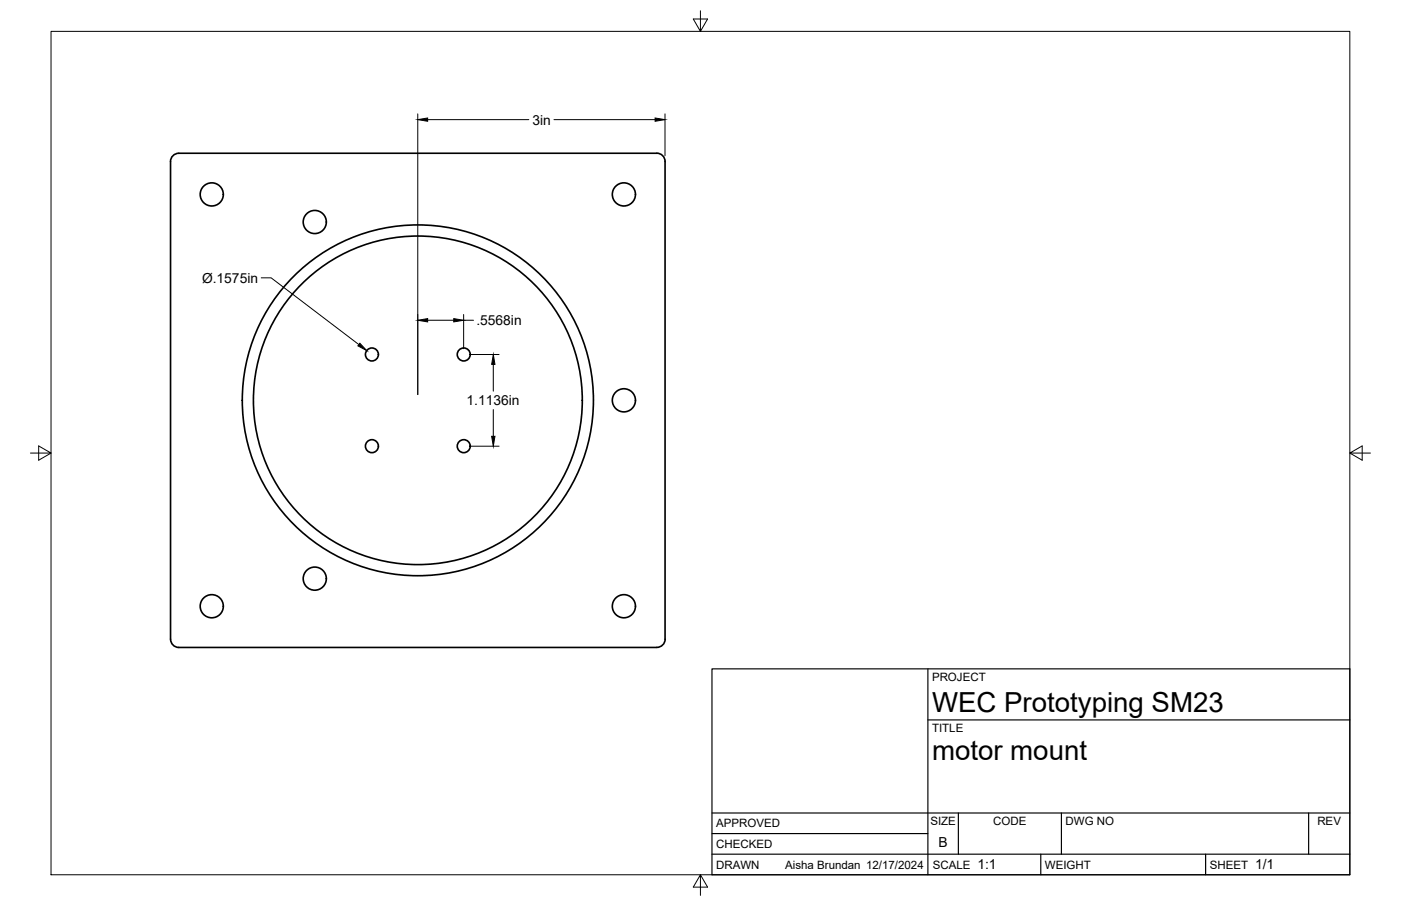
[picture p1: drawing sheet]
<svg xmlns="http://www.w3.org/2000/svg" width="432mm" height="279mm" viewBox="0 0 432 279" stroke-linecap="round" stroke-linejoin="round" font-family="sans-serif">
<!-- layer: Visible -->
<g fill="none" stroke="#000" stroke-width=".51">
<path d="M205 197.1a2.54 2.54 0 0 1-2.6 2.5l-147.3 .1a2.54 2.54 0 0 1-2.5-2.6v-147.3a2.54 2.54 0 0 1 2.5-2.5h147.3a2.5 2.5 0 0 1 2.6 2.5v147.3"/>
<circle cx="65.3" cy="60" r="3.6"/>
<circle cx="192.3" cy="60" r="3.6"/>
<circle cx="97" cy="68.5" r="3.6"/>
<circle cx="114.6" cy="109.3" r="2"/>
<circle cx="142.9" cy="109.3" r="2"/>
<circle cx="114.6" cy="137.6" r="2"/>
<circle cx="128.8" cy="123.5" r="54.1"/>
<circle cx="128.8" cy="123.5" r="50.7"/>
<circle cx="142.9" cy="137.6" r="2"/>
<circle cx="192.3" cy="123.5" r="3.6"/>
<circle cx="97" cy="178.4" r="3.6"/>
<circle cx="65.3" cy="187" r="3.6"/>
<circle cx="192.3" cy="187" r="3.6"/>
</g>
<!-- layer: Border -->
<path d="M15.7 9.7h400.3v260.1h-400.3zM215.9 3.3v6.4l-2.2-3.8h4.4l-2.2 3.8M9.4 139.7h6.3l-3.8-2.2v4.4l3.8-2.2M416 139.7l3.8 2.2v-4.4l-3.8 2.2h6.4M215.9 269.8l2.2 3.8h-4.4l2.2-3.8v6.3" fill="none" stroke="#000" stroke-width=".31"/>
<!-- layer: Titleblock -->
<path d="M219.4 206.3h196.6v63.5h-196.6zM286 206.3v63.5M286 222h130M219.4 257.1h66.6M219.4 250.7h196.6M295.4 250.7v12.7M327.1 250.7v12.7M403.3 250.7v12.7M219.4 263.4h196.6M320.8 263.4v6.4M371.6 263.4v6.4" fill="none" stroke="#000" stroke-width=".36"/>
<!-- layer: FD_Dimensions -->
<path d="M128.8 35.1v86.6M131.8 36.9h31.2M170.7 36.9h31.2M205 35.1v12.9M80.5 85.7h3.1l27 20.6M131.8 98.8h8M142.9 97v10.5M142.9 98.8h3M144.7 109.3h9.1M152 112.4v8.2M144.7 137.6h9.1M152 126.3v8.3" fill="none" stroke="#000" stroke-width=".31"/>
<path d="M128.8 36.9l3-.5v1zM201.9 36.4l3.1 .5-3.1 .5zM128.8 98.8l3-.5v1zM139.8 98.3l3.1 .5-3.1 .5zM110.9 105.9l2.1 2.2-2.7-1.4zM152 109.3l.5 3.1h-1zM151.5 134.6h1l-.5 3z" fill="#000" stroke="#000" stroke-width=".31"/>
<g font-size="8.5">
<text x="287.3" y="219.5">WEC Prototyping SM23</text>
<text x="287.3" y="234.5">motor mount</text>
</g>
<g font-size="4.3">
<text x="164.1" y="38.4">3in</text>
<text x="62.3" y="87.1">Ø.1575in</text>
<text x="146.8" y="100.3">.5568in</text>
<text x="143.8" y="125">1.1136in</text>
<text x="289.3" y="261.2">B</text>
<text x="301.2" y="268.1">1:1</text>
<text x="386.8" y="268.1">1/1</text>
</g>
<g font-size="3.5">
<text x="287.3" y="210.1">PROJECT</text>
<text x="287.3" y="225.8">TITLE</text>
<text x="220.7" y="255.2">APPROVED</text>
<text x="286.7" y="254.5">SIZE</text>
<text x="306.1" y="254.5">CODE</text>
<text x="328.4" y="254.5">DWG NO</text>
<text x="406" y="254.5">REV</text>
<text x="220.7" y="261.5">CHECKED</text>
<text x="220.7" y="267.9">DRAWN</text>
<text x="242" y="267.9">Aisha Brundan 12/17/2024</text>
<text x="287.5" y="267.9">SCALE</text>
<text x="322.1" y="267.9">WEIGHT</text>
<text x="372.9" y="267.9">SHEET</text>
</g>
</svg>
